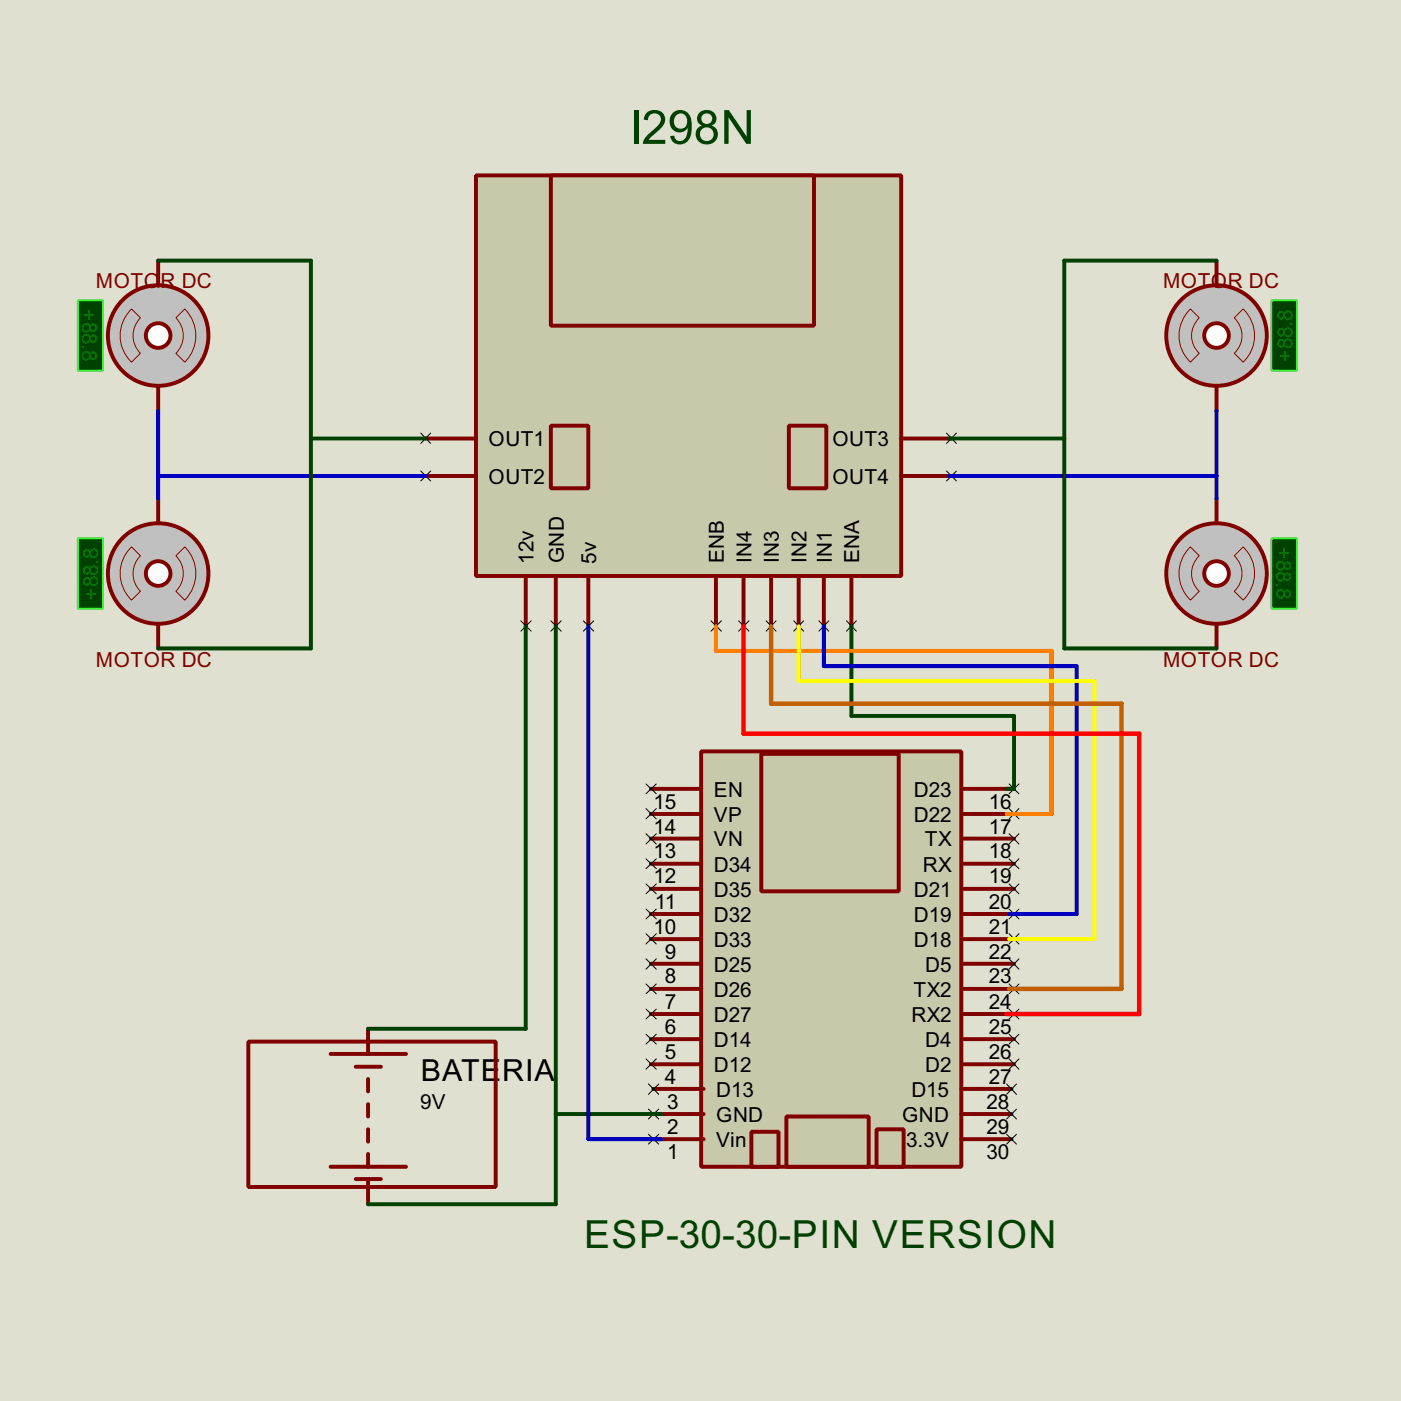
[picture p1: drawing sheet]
<svg xmlns="http://www.w3.org/2000/svg" width="142mm" height="142mm" viewBox="0 0 142 142" stroke-linecap="round" stroke-linejoin="round" font-family="sans-serif">
<path d="M0 0h142.2v142.2h-142.2z" fill="#e0e0d0"/>
<path d="M48.3 17.8h43.2v40.7h-43.2z" fill="#c8c8aa" stroke="#800000" stroke-width=".4"/>
<g fill="none" stroke="#800000" stroke-width=".4">
<path d="M43.2 44.5h5.1M43.2 48.3h5.1M53.4 58.5v5.1M56.4 58.5v5.1M59.7 58.5v5.1M72.7 58.5v5.1M75.5 58.5v5.1M78.3 58.5v5.1M81.1 58.5v5.1M83.6 58.5v5.1M86.4 58.5v5.1M91.5 44.5h5.1"/>
<path d="M91.5 48.3h5.1"/>
</g>
<g fill="none" stroke="#000" stroke-width=".1">
<path d="M42.7 44l1 1M42.7 47.8l1 1M43.7 44l-1 1M43.7 47.8l-1 1M96.1 44l1 1M96.1 47.8l1 1M97.1 44l-1 1M97.1 47.8l-1 1M52.9 63l1 1.1M53.9 63l-1 1.1M55.9 63l1.1 1.1M57 63l-1.1 1.1"/>
<path d="M59.2 63l1.1 1.1M60.3 63l-1.1 1.1M72.2 63l1 1.1M73.2 63l-1 1.1M75 63l1 1.1M76 63l-1 1.1M77.8 63l1 1.1M78.8 63l-1 1.1M80.6 63l1 1.1M81.6 63l-1 1.1M83.1 63l1 1.1M84.1 63l-1 1.1"/>
<path d="M85.9 63l1 1.1M86.9 63l-1 1.1"/>
</g>
<g fill="#c8c8aa" stroke="#800000" stroke-width=".4">
<path d="M55.9 43.2h3.8v6.4h-3.8z"/>
<path d="M80.1 43.2h3.8v6.4h-3.8z"/>
<path d="M55.9 17.8h26.7v15.3h-26.7z"/>
</g>
<path d="M7.9 54.7h2.6v7.1h-2.6z" fill="#004000" stroke="#0f0" stroke-width=".2"/>
<circle cx="16" cy="58.2" r="5.1" fill="#c0c0c0" stroke="#800000" stroke-width=".4"/>
<path d="M13.4 55.5l.9 .9a2.54 2.54 0 0 0 0 3.6l-.9 .9a3.7 3.7 0 0 1 0-5.4zM18.8 55.5a3.8 3.8 0 0 1 0 5.4l-.9-.9a2.54 2.54 0 0 0 0-3.6z" fill="none" stroke="#800000" stroke-width=".1"/>
<circle cx="16" cy="58.2" r="1.25" fill="#feffff" stroke="#800000" stroke-width=".4"/>
<path d="M16.1 50.6v2.5M16.1 63.3v2.5" fill="none" stroke="#800000" stroke-width=".4"/>
<path d="M71.2 76.3h26.4v42.1h-26.4z" fill="#c8c8aa" stroke="#800000" stroke-width=".4"/>
<g fill="none" stroke="#800000" stroke-width=".4">
<path d="M66.1 97.8h5.1M66.1 95.3h5.1M66.1 92.8h5.1M66.1 90.2h5.1M66.1 87.7h5.1M66.1 85.1h5.1M66.1 82.6h5.1M66.1 80.1h5.1M97.8 97.8h5.1M97.8 95.3h5.1M97.8 92.8h5.1M97.8 90.2h5.1"/>
<path d="M97.8 87.7h5.1M97.8 85.1h5.1M97.8 82.6h5.1M97.8 80.1h5.1M66.1 108h5.1M66.1 105.5h5.1M66.1 102.9h5.1M66.1 100.4h5.1M66.3 115.6h5.1M66.3 113.1h5.1M66.3 110.5h5.1M97.6 115.6h5.1"/>
<path d="M97.6 113.1h5.1M97.6 110.5h5.1M97.8 108h5.1M97.8 105.5h5.1M97.8 102.9h5.1M97.8 100.4h5.1"/>
</g>
<g fill="none" stroke="#000" stroke-width=".1">
<path d="M65.6 79.6l1 1M66.6 79.6l-1 1M102.4 79.6l1 1M103.4 79.6l-1 1M65.6 99.9l1 1M65.6 97.3l1 1.1M65.6 94.8l1 1M65.6 92.3l1 1M65.6 89.7l1 1M65.6 87.2l1 1M65.6 84.6l1 1.1M65.6 82.1l1 1"/>
<path d="M66.6 99.9l-1 1M66.6 97.3l-1 1.1M66.6 94.8l-1 1M66.6 92.3l-1 1M66.6 89.7l-1 1M66.6 87.2l-1 1M66.6 84.6l-1 1.1M66.6 82.1l-1 1M102.4 99.9l1 1M102.4 97.3l1 1.1M102.4 94.8l1 1M102.4 92.3l1 1"/>
<path d="M102.4 89.7l1 1M102.4 87.2l1 1M102.4 84.6l1 1.1M102.4 82.1l1 1M103.4 99.9l-1 1M103.4 97.3l-1 1.1M103.4 94.8l-1 1M103.4 92.3l-1 1M103.4 89.7l-1 1M103.4 87.2l-1 1M103.4 84.6l-1 1.1M103.4 82.1l-1 1"/>
<path d="M65.6 107.5l1 1M65.6 105l1 1M65.6 102.4l1 1M65.8 115.1l1.1 1M65.8 112.6l1.1 1M65.8 110l1.1 1.1M66.6 107.5l-1 1M66.6 105l-1 1M66.6 102.4l-1 1M66.9 115.1l-1.1 1M66.9 112.6l-1.1 1M66.9 110l-1.1 1.1"/>
<path d="M102.2 115.1l1 1M102.2 112.6l1 1M102.2 110l1 1.1M102.4 107.5l1 1M102.4 105l1 1M102.4 102.4l1 1M103.2 115.1l-1 1M103.2 112.6l-1 1M103.2 110l-1 1.1M103.4 107.5l-1 1M103.4 105l-1 1M103.4 102.4l-1 1"/>
</g>
<g fill="#c8c8aa" stroke="#800000" stroke-width=".4">
<path d="M89 114.6h2.7v3.8h-2.7z"/>
<path d="M76.3 114.9h2.7v3.5h-2.7z"/>
<path d="M79.8 113.3h8.4v5.1h-8.4z"/>
<path d="M77.3 76.5h13.9v14h-13.9z"/>
</g>
<path d="M25.2 105.7h25.1v14.8h-25.1zM33.6 107h7.6M33.6 118.4h7.6M36.1 108.3h2.6M36.1 119.7h2.6M37.4 104.4v2.6M37.4 109.5v1.3M37.4 112.1v1.2M37.4 114.6v1.3M37.4 117.1v1.3M37.4 119.7v2.5" fill="none" stroke="#800000" stroke-width=".4"/>
<path d="M53.4 63.6v40.8h-16M56.4 63.6v58.6h-19M86.4 63.6v9.1h16.5v7.4h-.7M106.7 66.1v16.5h-4.5M56.4 113.1h10.7" fill="none" stroke="#004000" stroke-width=".4"/>
<path d="M72.7 63.6v2.5h34v16.5h-4.5" fill="none" stroke="#ff8000" stroke-width=".4"/>
<path d="M59.7 63.6v52h7.4M83.6 63.6v4h25.7v25.2h-6.9" fill="none" stroke="#0000c0" stroke-width=".4"/>
<path d="M81.1 63.6v5.5h30v26.2h-8.7" fill="none" stroke="#ff0" stroke-width=".4"/>
<path d="M78.3 63.6v7.8h35.5v29h-11.4" fill="none" stroke="#c06000" stroke-width=".45"/>
<path d="M75.5 63.6v10.9h40.1v28.4h-13.4" fill="none" stroke="#f00" stroke-width=".45"/>
<path d="M7.9 30.5h2.6v7.1h-2.6z" fill="#004000" stroke="#0f0" stroke-width=".2"/>
<circle cx="16" cy="34.1" r="5.1" fill="#c0c0c0" stroke="#800000" stroke-width=".4"/>
<path d="M13.4 31.4l.9 .9a2.54 2.54 0 0 0 0 3.6l-.9 .9a3.7 3.7 0 0 1 0-5.4zM17.9 32.3l.9-.9a3.8 3.8 0 0 1 0 5.4l-.9-.9a2.53 2.53 0 0 0 0-3.6z" fill="none" stroke="#800000" stroke-width=".1"/>
<circle cx="16" cy="34.1" r="1.25" fill="#feffff" stroke="#800000" stroke-width=".4"/>
<path d="M16.1 26.5v2.5M16.1 39.2v2.5" fill="none" stroke="#800000" stroke-width=".4"/>
<path d="M16.1 48.3h27.1M16.1 41.7v8.9" fill="none" stroke="#0000c0" stroke-width=".4"/>
<path d="M16.1 26.5h15.5v39.3h-15.5M31.6 44.5h11.6" fill="none" stroke="#004000" stroke-width=".4"/>
<path d="M129.1 54.7h2.5v7.1h-2.5z" fill="#004000" stroke="#0f0" stroke-width=".2"/>
<circle cx="123.4" cy="58.2" r="5.1" fill="#c0c0c0" stroke="#800000" stroke-width=".4"/>
<path d="M120.8 55.5l.9 .9a2.45 2.45 0 0 0 0 3.6l-.9 .9a3.7 3.7 0 0 1 0-5.4zM125.3 56.4l.9-.9a3.7 3.7 0 0 1 0 5.4l-.9-.9a2.45 2.45 0 0 0 0-3.6z" fill="none" stroke="#800000" stroke-width=".1"/>
<circle cx="123.4" cy="58.2" r="1.25" fill="#feffff" stroke="#800000" stroke-width=".4"/>
<path d="M123.5 50.6v2.5M123.5 63.3v2.5" fill="none" stroke="#800000" stroke-width=".4"/>
<path d="M129.1 30.5h2.5v7.1h-2.5z" fill="#004000" stroke="#0f0" stroke-width=".2"/>
<circle cx="123.4" cy="34.1" r="5.1" fill="#c0c0c0" stroke="#800000" stroke-width=".4"/>
<path d="M120.8 31.4l.9 .9a2.46 2.46 0 0 0 0 3.6l-.9 .9a3.7 3.7 0 0 1 0-5.4zM125.3 32.3l.9-.9a3.7 3.7 0 0 1 0 5.4l-.9-.9a2.45 2.45 0 0 0 0-3.6z" fill="none" stroke="#800000" stroke-width=".1"/>
<circle cx="123.4" cy="34.1" r="1.25" fill="#feffff" stroke="#800000" stroke-width=".4"/>
<path d="M123.5 26.5v2.5M123.5 39.2v2.5" fill="none" stroke="#800000" stroke-width=".4"/>
<path d="M96.3 48.3h27.2M123.5 41.7v8.9" fill="none" stroke="#0000c0" stroke-width=".4"/>
<path d="M123.5 26.5h-15.5v39.3h15.5M96.3 44.5h11.7" fill="none" stroke="#004000" stroke-width=".4"/>
<text font-size="5.4" fill="#004000" x="64.1" y="14.6">l298N</text>
<text font-size="4.4" fill="#004000" x="59.3" y="126.6">ESP-30-30-PIN VERSION</text>
<g font-size="3.5">
<text x="42.7" y="109.7">BATE</text>
<text x="51" y="109.7">RIA</text>
</g>
<g font-size="2.4" fill="#800000">
<text x="9.7" y="29.2">MOTOR DC</text>
<text x="118" y="29.2">MOTOR DC</text>
<text x="9.7" y="67.7">MOTOR DC</text>
<text x="118" y="67.7">MOTOR DC</text>
</g>
<g font-size="2.4" fill="#008000">
<text x="8.3" y="31.4" transform="rotate(90 8.3 31.4)">+88.8</text>
<text x="131.2" y="36.7" transform="rotate(-90 131.2 36.7)">+88.8</text>
<text x="129.6" y="55.6" transform="rotate(90 129.6 55.6)">+88.8</text>
<text x="10" y="60.9" transform="rotate(-90 10 60.9)">+88.8</text>
</g>
<g font-size="2.4">
<text x="49.6" y="45.3">OUT1</text>
<text x="84.5" y="45.3">OUT3</text>
<text x="49.6" y="49.1">OUT2</text>
<text x="84.5" y="49.1">OUT4</text>
<text x="54.2" y="57.2" transform="rotate(-90 54.2 57.2)">12v</text>
<text x="57.2" y="57.2" transform="rotate(-90 57.2 57.2)">GND</text>
<text x="60.5" y="57.2" transform="rotate(-90 60.5 57.2)">5v</text>
<text x="73.5" y="57.2" transform="rotate(-90 73.5 57.2)">ENB</text>
<text x="76.3" y="57.2" transform="rotate(-90 76.3 57.2)">IN4</text>
<text x="79.1" y="57.2" transform="rotate(-90 79.1 57.2)">IN3</text>
<text x="81.8" y="57.2" transform="rotate(-90 81.8 57.2)">IN2</text>
<text x="84.4" y="57.2" transform="rotate(-90 84.4 57.2)">IN1</text>
<text x="87.2" y="57.2" transform="rotate(-90 87.2 57.2)">ENA</text>
<text x="66.3" y="82.1">15</text>
<text x="72.4" y="83.4">VP</text>
<text x="72.4" y="80.9">EN</text>
<text x="92.7" y="83.4">D22</text>
<text x="92.7" y="80.9">D23</text>
<text x="100.4" y="82.1">16</text>
<text x="66.3" y="89.7">12</text>
<text x="66.3" y="87.1">13</text>
<text x="66.3" y="84.6">14</text>
<text x="72.4" y="88.5">D34</text>
<text x="72.4" y="85.9">VN</text>
<text x="93.6" y="88.5">RX</text>
<text x="93.8" y="85.9">TX</text>
<text x="100.4" y="89.7">19</text>
<text x="100.4" y="87.1">18</text>
<text x="100.4" y="84.6">17</text>
<text x="66.3" y="94.8">10</text>
<text x="66.5" y="92.2">11</text>
<text x="72.4" y="93.6">D32</text>
<text x="72.4" y="91">D35</text>
<text x="92.7" y="93.6">D19</text>
<text x="92.7" y="91">D21</text>
<text x="100.4" y="94.8">21</text>
<text x="100.4" y="92.2">20</text>
<text x="67.5" y="99.8">8</text>
<text x="67.5" y="97.3">9</text>
<text x="72.4" y="101.2">D26</text>
<text x="72.4" y="98.6">D25</text>
<text x="72.4" y="96.1">D33</text>
<text x="92.7" y="101.2">TX2</text>
<text x="92.7" y="96.1">D18</text>
<text x="93.9" y="98.6">D5</text>
<text x="100.4" y="99.8">23</text>
<text x="100.4" y="97.3">22</text>
<text x="67.5" y="107.5">5</text>
<text x="67.5" y="104.9">6</text>
<text x="67.5" y="102.4">7</text>
<text x="72.4" y="106.3">D14</text>
<text x="72.4" y="103.7">D27</text>
<text x="92.5" y="103.7">RX2</text>
<text x="93.9" y="106.3">D4</text>
<text x="100.4" y="107.5">26</text>
<text x="100.4" y="104.9">25</text>
<text x="100.4" y="102.4">24</text>
<text x="42.7" y="112.6">9V</text>
<text x="67.5" y="110">4</text>
<text x="67.7" y="112.5">3</text>
<text x="72.4" y="108.8">D12</text>
<text x="72.7" y="113.9">GND</text>
<text x="72.7" y="111.3">D13</text>
<text x="91.5" y="113.9">GND</text>
<text x="92.5" y="111.3">D15</text>
<text x="93.9" y="108.8">D2</text>
<text x="100.1" y="112.5">28</text>
<text x="100.4" y="110">27</text>
<text x="67.7" y="117.6">1</text>
<text x="67.7" y="115.1">2</text>
<text x="72.7" y="116.4">Vin</text>
<text x="92" y="116.4">3.3V</text>
<text x="100.1" y="117.6">30</text>
<text x="100.1" y="115.1">29</text>
</g>
</svg>
